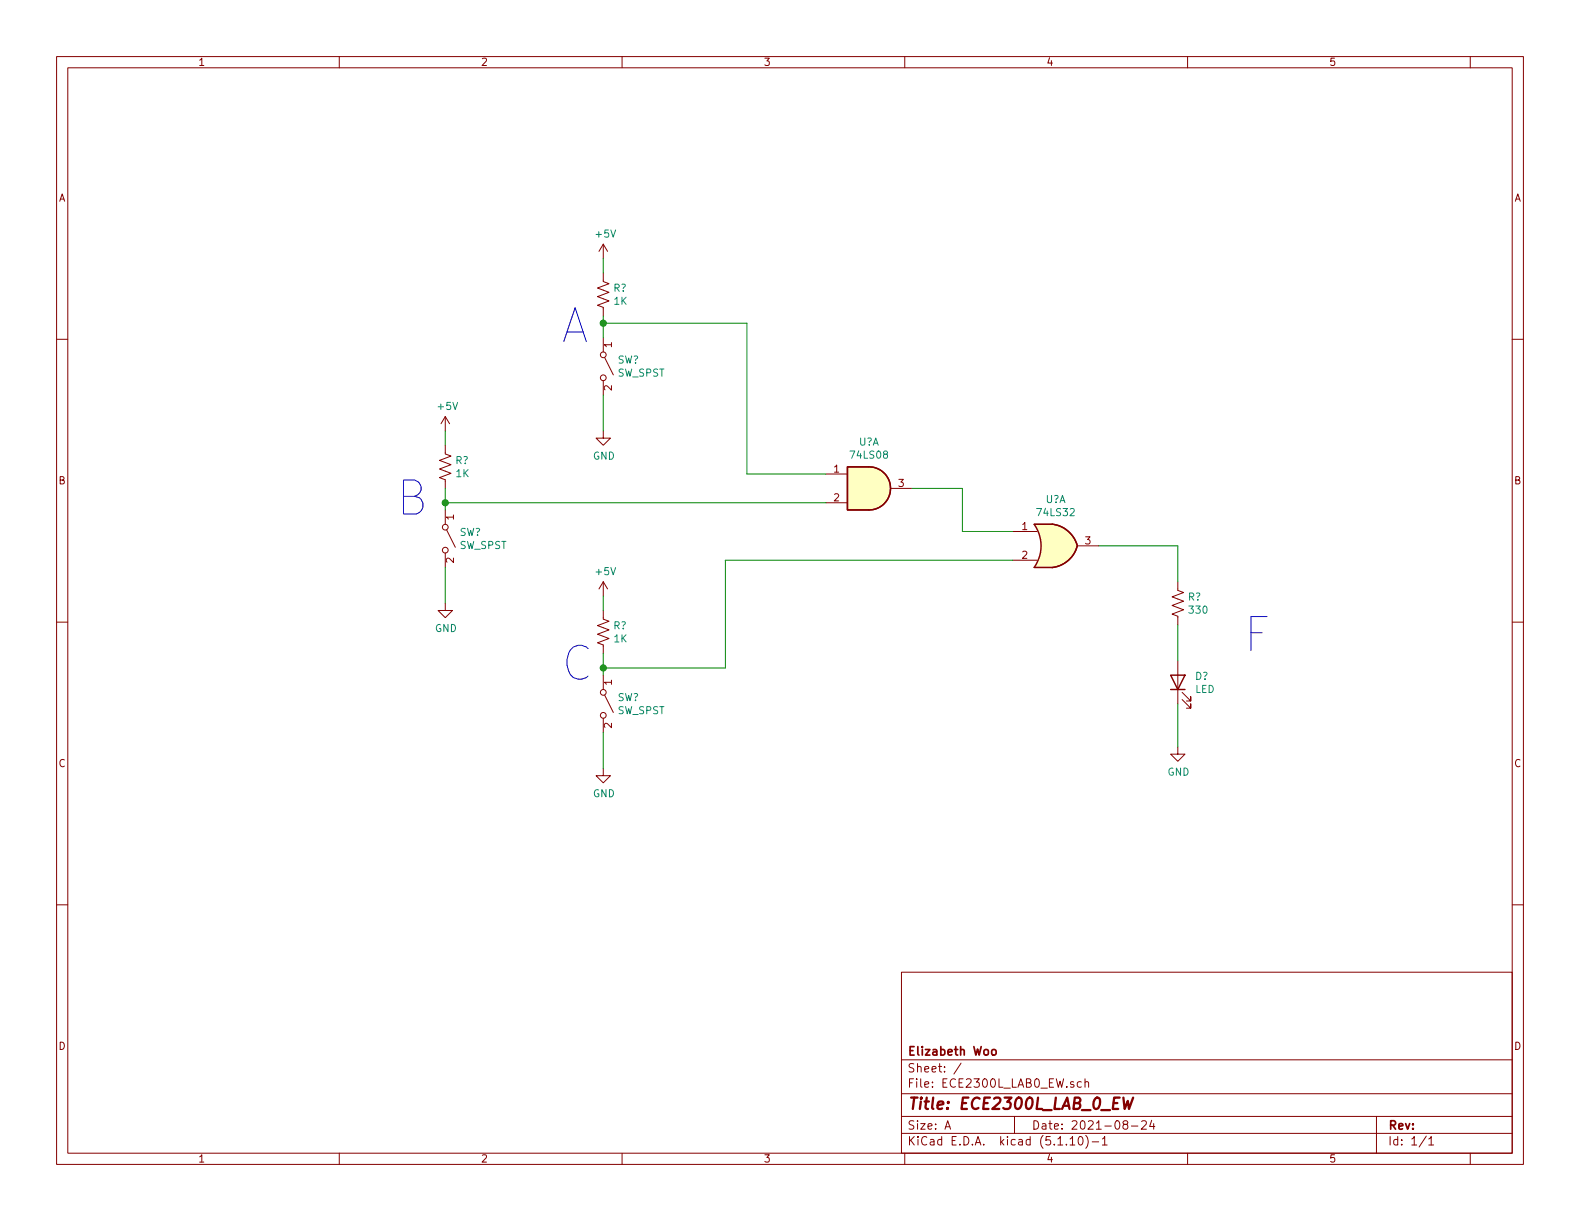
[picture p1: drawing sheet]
<svg xmlns="http://www.w3.org/2000/svg" width="279mm" height="216mm" viewBox="0 0 279 216" stroke-linecap="round" stroke-linejoin="round" font-family="sans-serif">
<g fill="none" stroke="#840000" stroke-width=".18">
<path d="M10 10h259.4v195.9h-259.4zM12 12h255.4v191.9h-255.4zM60 10v2M110 10v2M160 10v2M210 10v2M260 10v2M10 60h2M106.7 48.3v1.5l1 .4-2 .7 2 .8-2 .8 2 .7-2 .8 1 .4M106.7 43.2v2.5M106.7 43.2l-.8 1.3M106.7 43.2l.7 1.3"/>
<path d="M267.4 60h2M78.7 78.7v1.6l1.1 .3-2.1 .8 2.1 .8-2.1 .7 2.1 .8-2.1 .8 1 .3v1.6M78.7 73.7l-.7 1.2M78.7 73.7v2.5M78.7 73.7l.8 1.2M106.7 76.2v1.3h1.2l-1.2 1.2-1.3-1.2h1.3M106.7 67.3v2.6M106.9 63.2l1.6 3.1M78.7 90.2v2.5M78.7 97.8v2.5M79 93.7l1.5 3.1M146 83.8h3.9"/>
<path d="M146 88.9h3.9M157.5 86.4h3.8M179.1 94h4.3M179.1 99.1h4.3M190.5 96.5h3.8M10 110h2M78.7 106.7v1.3h1.3l-1.3 1.2-1.2-1.2h1.2M106.7 108v1.5l1 .4-2 .7 2 .8-2 .7 2 .8-2 .8 1 .3M106.7 102.9l-.8 1.2M106.7 102.9v2.5M106.7 102.9l.7 1.2M208.3 102.9v1.5l1 .4-2 .7 2 .8-2 .8 2 .7-2 .8 1 .4v1.5"/>
<path d="M208.3 116.8v7.7M267.4 110h2M106.7 135.9v1.3h1.2l-1.2 1.2-1.3-1.2h1.3M106.7 127v2.5M106.9 122.9l1.6 3.1M208.3 132.1v1.3h1.2l-1.2 1.2-1.3-1.2h1.3M209 123.7l1.6 1.5v-.7v.7h-.8M209 122.4l1.6 1.6v-.8v.8h-.8M10 160h2M267.4 160h2M159.4 171.9h108v32h-108zM159.4 197.4h108"/>
<path d="M159.4 193.4h108M159.4 187.4h108M167.1 199.7l.5-1.5 .5 1.5M167.2 199.2h.8M170 188l-1.3 1.9M179.4 197.4v3M191.2 191.3h-.4l-.3 .2 .1 .6 .2 .2 .4-.1M191.9 191.4l.2-.1h.3l.1 1M191.9 190.8v1.5M198.9 198.8l-.3-.3 .1-.2a.48 .48 0 0 1 .6-.1l.1 .3-.1 .3-.6 .1a.48 .48 0 0 0 0 .6l.2 .2 .5-.2v-.4l-.2-.3M200.1 199.1h1.1M201.9 198.3l.2-.1h.3l.3 .1v.3v.2l-.9 .9h.9"/>
<path d="M203.7 198.1l-.4 1.1h.9M204 198.7v1M243.4 197.4v6.5M60 203.9v2M110 203.9v2M159.4 200.4h108M160 203.9v2M189.2 201.4l.5-.4v1.5M189.2 202.5h.9M190.9 201h.1a.8 .8 0 0 1 .5 .7 .8 .8 0 0 1-.5 .8 1 1 0 0 1-.1-1.5zM192 200.8a1.71 1.71 0 0 1 0 2.2M193.1 201.9h1.2"/>
<path d="M194.9 201.4l.5-.4v1.5M194.9 202.5h.9M210 203.9v2M252.2 200.9l-1.2 1.9M252.7 201.4l.4-.4v1.5M252.7 202.5h.8M260 203.9v2"/>
<circle cx="106.7" cy="66.8" r=".51"/>
<circle cx="78.7" cy="93.2" r=".51"/>
<circle cx="78.7" cy="97.3" r=".51"/>
<circle cx="106.7" cy="126.5" r=".51"/>
</g>
<path d="M198.7 194.1l.2 2 .5-1.4 .2 1.4 .8-2" fill="none" stroke="#840000" stroke-width=".41"/>
<path d="M175.4 185.7l.2-.1 .5 .1v.7l-.2 .2-.5-.2z" fill="none" stroke="#840000" stroke-width=".3"/>
<g fill="#ffffc2" stroke="#ffffc2" stroke-width=".18">
<path d="M186.1 92.7a5.2 5.2 0 0 1 4.4 3.8l-5 1.3z"/>
<path d="M185.5 95.2l5 1.3a5.2 5.2 0 0 1-4.4 3.9z"/>
<path d="M182.9 100.3h3.2z"/>
<path d="M182.9 92.7h3.2z"/>
<path d="M182.9 92.7h3.2v7.6h-3.2a6.7 6.7 0 0 0 0-7.6z"/>
<path d="M153.7 82.6a3.8 3.8 0 0 1 3.8 3.8 3.8 3.8 0 0 1-3.8 3.8z"/>
<path d="M149.9 82.6h3.8v7.6h-3.8z"/>
</g>
<path d="M149.9 82.6h3.8a3.8 3.8 0 0 1 3.8 3.8 3.8 3.8 0 0 1-3.8 3.8h-3.8zM182.9 92.7h3.2a5.2 5.2 0 0 1 4.4 3.8M182.9 92.7a6.6 6.6 0 0 1 0 7.6h3.2M190.5 96.5a5.2 5.2 0 0 1-4.4 3.9M207 119.4h2.5l-1.2 2.5zM207 121.9h2.5" fill="none" stroke="#840000" stroke-width=".25"/>
<g fill="none" stroke="#008400" stroke-width=".18">
<path d="M106.7 57.2h25.4v26.6h13.9M106.7 45.7v2.6M78.7 76.2v2.5M106.7 69.9v6.3M78.7 88.9h67.3M78.7 86.4v3.8M161.3 86.4h8.9v7.6h8.9M179.1 99.1h-50.8v19h-21.6M194.3 96.5h14v6.4M78.7 100.3v6.4M106.7 105.4v2.6M208.3 110.5v6.3"/>
<path d="M106.7 129.5v6.4M208.3 124.5v7.6"/>
</g>
<circle cx="78.7" cy="88.9" r=".51" fill="#008400" stroke="#008400" stroke-width=".25"/>
<g font-size="8.3" fill="#008400">
<text x="99.1" y="60.7">A</text>
<text x="99.1" y="120.4">C</text>
</g>
<g font-size="8.3" fill="#0000c2">
<text x="69.8" y="91.2">B</text>
<text x="219.7" y="115.3">F</text>
</g>
<text font-size="2.8" fill="#840000" x="160.4" y="196.2">Title: ECE2300L_LAB_0_EW</text>
<g font-size="2.1" fill="#840000">
<text x="160.4" y="189.6">Sheet: /</text>
<text x="160.4" y="186.6">Elizabeth Woo</text>
<text x="160.4" y="192.3">File: ECE2300L_LAB0_EW.sch</text>
<text x="160.4" y="202.5">KiCad E.D.A. kicad (5.1.10)-1</text>
<text x="160.4" y="199.7">Size: A</text>
<text x="182.4" y="199.7">Date: 2021-08-24</text>
<text x="245.4" y="199.7">Rev:</text>
<text x="245.4" y="202.5">Id: 1/1</text>
</g>
<g font-size="1.8" fill="#840000">
<text x="35" y="11.6">1</text>
<text x="85" y="11.6">2</text>
<text x="135" y="11.6">3</text>
<text x="185" y="11.6">4</text>
<text x="235" y="11.6">5</text>
<text x="10.4" y="35.6">A</text>
<text x="267.8" y="35.6">A</text>
<text x="108.2" y="61.4" transform="rotate(-90 108.2 61.4)">1</text>
<text x="108.2" y="69.1" transform="rotate(-90 108.2 69.1)">2</text>
<text x="147.5" y="83.6">1</text>
<text x="10.4" y="85.6">B</text>
<text x="147.5" y="88.6">2</text>
<text x="158.9" y="86.1">3</text>
<text x="267.8" y="85.6">B</text>
<text x="80.3" y="91.9" transform="rotate(-90 80.3 91.9)">1</text>
<text x="180.7" y="93.7">1</text>
<text x="80.3" y="99.5" transform="rotate(-90 80.3 99.5)">2</text>
<text x="180.7" y="98.8">2</text>
<text x="191.9" y="96.3">3</text>
<text x="108.2" y="121.1" transform="rotate(-90 108.2 121.1)">1</text>
<text x="108.2" y="128.8" transform="rotate(-90 108.2 128.8)">2</text>
<text x="10.4" y="135.6">C</text>
<text x="267.8" y="135.6">C</text>
<text x="10.4" y="185.6">D</text>
<text x="267.8" y="185.6">D</text>
<text x="35" y="205.5">1</text>
<text x="85" y="205.5">2</text>
<text x="135" y="205.5">3</text>
<text x="185" y="205.5">4</text>
<text x="235" y="205.5">5</text>
</g>
<g font-size="1.8" fill="#008484">
<text x="105.5" y="42">+5V</text>
<text x="108.5" y="51.6">R?</text>
<text x="108.6" y="53.9">1K</text>
<text x="109.2" y="64.3">SW?</text>
<text x="109.2" y="66.6">SW_SPST</text>
<text x="77.5" y="72.5">+5V</text>
<text x="80.5" y="82.1">R?</text>
<text x="104.9" y="81.3">GND</text>
<text x="150.6" y="81.1">74LS08</text>
<text x="151.9" y="78.8">U?A</text>
<text x="80.7" y="84.4">1K</text>
<text x="184.9" y="89">U?A</text>
<text x="81.2" y="94.8">SW?</text>
<text x="183.6" y="91.3">74LS32</text>
<text x="81.2" y="97.1">SW_SPST</text>
<text x="105.5" y="101.7">+5V</text>
<text x="210.1" y="106.2">R?</text>
<text x="76.9" y="111.8">GND</text>
<text x="108.5" y="111.3">R?</text>
<text x="108.6" y="113.6">1K</text>
<text x="210.4" y="108.5">330</text>
<text x="109.2" y="124">SW?</text>
<text x="211.3" y="122.5">LED</text>
<text x="211.4" y="120.2">D?</text>
<text x="109.2" y="126.3">SW_SPST</text>
<text x="206.5" y="137.2">GND</text>
<text x="104.9" y="141">GND</text>
</g>
</svg>
